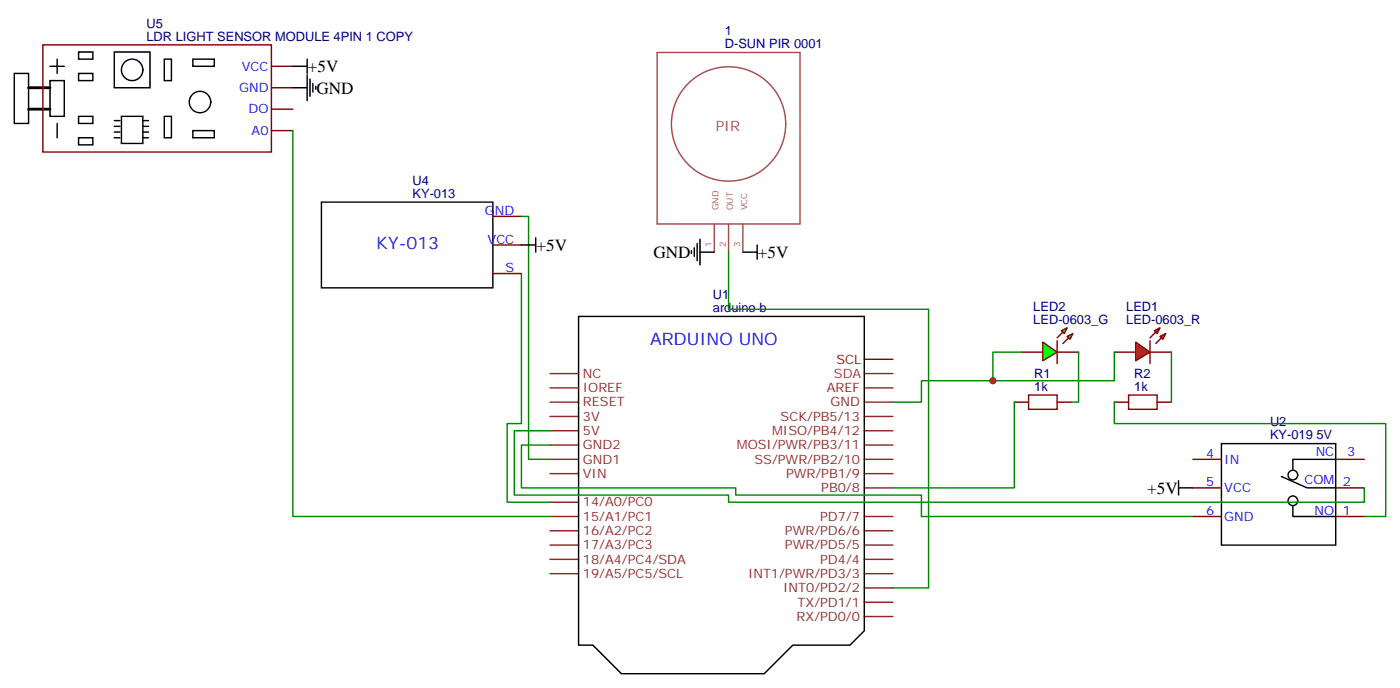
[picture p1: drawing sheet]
<svg xmlns="http://www.w3.org/2000/svg" width="346mm" height="170mm" viewBox="0 0 346 170" stroke-linecap="round" stroke-linejoin="round" font-family="sans-serif">
<g fill="none" stroke="#8c2424" stroke-width=".35">
<path d="M135.8 99.3h7.1M135.8 95.7h7.1M135.8 92.2h7.1M213.4 99.3h7.1M213.4 95.7h7.1M135.8 116.9h7.1M135.8 113.4h7.1M135.8 109.9h7.1M135.8 106.3h7.1M135.8 102.8h7.1M213.4 116.9h7.1M213.4 113.4h7.1"/>
<path d="M213.4 109.9h7.1M213.4 106.3h7.1M213.4 102.8h7.1M135.8 138.1h7.1M135.8 134.5h7.1M135.8 131h7.1M135.8 127.5h7.1M135.8 124h7.1M213.4 138.1h7.1M213.4 134.5h7.1M213.4 131h7.1M213.4 127.5h7.1"/>
<path d="M213.4 120.4h7.1M135.8 141.6h7.1M213.4 152.2h7.1M213.4 148.7h7.1M213.4 145.1h7.1M213.4 141.6h7.1"/>
</g>
<path d="M213.4 92.2h7.1" fill="none" stroke="#933" stroke-width=".35"/>
<path d="M213.4 88.7h7.1" fill="none" stroke="#900" stroke-width=".35"/>
<path d="M142.9 78.1h70.5v77.6l-3.5 3.5h-14.1l-7.1 7.1h-35.2l-7.1-7.1h-3.5z" fill="none" stroke="#000" stroke-width=".35"/>
<g fill="#f00" stroke="#870000" stroke-width=".35">
<path d="M280.5 84.5l3.5 2.4-3.5 2.1z"/>
<path d="M284 84.1v5.6z"/>
</g>
<g fill="#870000" stroke="#870000" stroke-width=".35">
<path d="M284 83.4l1.4-1.4z"/>
<path d="M285.4 84.8l1.4-1.4z"/>
</g>
<g fill="#f00" stroke="#870000" stroke-width=".35">
<path d="M285 81.6l1.5-.7-.7 1.4z"/>
<path d="M286.5 83l1.4-.7-.7 1.4z"/>
</g>
<path d="M252.2 86.9h5.3M261.1 86.9h5.2M275.2 86.9h5.3M284 86.9h5.3" fill="none" stroke="#870000" stroke-width=".35"/>
<g fill="#0f0" stroke="#870000" stroke-width=".35">
<path d="M263.5 83l1.4-.7-.7 1.4z"/>
<path d="M262.1 81.6l1.4-.7-.7 1.4z"/>
</g>
<g fill="#870000" stroke="#870000" stroke-width=".35">
<path d="M262.5 84.8l1.4-1.4z"/>
<path d="M261.1 83.4l1.4-1.4z"/>
</g>
<path d="M261.1 84.1v5.6z" fill="#f00" stroke="#870000" stroke-width=".35"/>
<path d="M257.5 84.5l3.6 2.4-3.6 2.1z" fill="#0f0" stroke="#870000" stroke-width=".35"/>
<g fill="none" stroke="#a64a4a" stroke-width=".35">
<path d="M162.3 13h35.3v42.3h-35.3zM176.4 55.3v6.9M179.9 55.3v6.9M183.4 55.3v6.9"/>
<circle cx="179.9" cy="30.6" r="14.1"/>
</g>
<path d="M254 97.5h7.1v3.5h-7.1zM278.7 97.5h7.1v3.5h-7.1z" fill="none" stroke="#a10000" stroke-width=".35"/>
<g fill="none" stroke="#870000" stroke-width=".35">
<path d="M10.6 11.1h56.4v26.4h-56.4zM67 16.4h5.3M67 32.2h5.3M67 27h5.3M67 21.7h5.3M121.7 53.4h7.1M121.7 67.5h7.1M121.7 60.5h7.1M250.5 99.3h3.5M261.1 99.3h3.5M275.2 99.3h3.5M285.8 99.3h3.5"/>
<path d="M294.6 113.4h7M329.8 113.4h7.1M294.6 127.5h7M294.6 120.4h7M329.8 127.5h7.1M329.8 120.4h7.1"/>
</g>
<path d="M72.3 32.2v95.3h63.5M128.8 53.4h1.7v60h5.3M128.8 67.5v37.1h-3.6v19.4h10.6M179.9 62.2v14.1h49.4v68.8h-8.8M250.5 99.3v21.1h-30M252.2 86.9h-7v7.1M266.3 86.9v12.4h-1.7M275.2 99.3v5.3h67v22.9h-5.3M275.2 86.9v7.1h-47.7v5.3h-7M289.3 86.9v12.4M135.8 106.3h-8.8v15.9h52.9v1.8h157v-3.6M135.8 109.9h-7v10.5h52.9v1.8h45.8v5.3h67.1" fill="none" stroke="#008700" stroke-width=".35"/>
<g fill="none" stroke="#000" stroke-width=".35">
<path d="M3.5 18.1h3.6v12.4h-3.6zM12.3 19.9h3.6v8.8h-3.6zM12.3 16.4h3.6M14.1 14.6v3.5M19.4 18.1h3.5v1.8h-3.5zM19.4 12.8h3.5v1.8h-3.5zM28.2 12.8h8.8v8.9h-8.8zM40.6 14.6h1.7v5.3h-1.7zM47.6 14.6h5.3v1.8h-5.3zM72.3 16.4h3.5M75.8 14.6v3.5M75.8 18.5v6.3"/>
<path d="M76.6 19.5v4.3M14.1 30.5v3.5M19.4 34h3.5v1.8h-3.5zM19.4 28.7h3.5v1.8h-3.5zM28.2 34h1.4M28.2 32.6h1.4M28.2 31.2h1.4M28.2 29.8h1.4M30 28.7h5.3v6.7h-5.3zM35.3 34h1.4M35.3 32.6h1.4M35.3 31.2h1.4"/>
<path d="M35.3 29.8h1.4M40.6 28.7h1.7v5.3h-1.7zM47.6 32.2h5.3v1.8h-5.3zM72.3 21.7h3.5M77.3 20.6v2.1M78 21.3v.7M79.4 49.9h42.3v21.1h-42.3zM132.3 58.7v3.5M172.9 59.1v6.3M128.8 60.5h3.5M170.7 61.9v.7M171.4 61.2v2.1"/>
<path d="M172.2 60.1v4.2M172.9 62.2h3.5M183.4 62.2h3.6M187 60.5v3.5M291 118.7v3.5M301.6 109.5h28.2v25h-28.2zM316.4 117.6l6.4 2.8h7M329.8 113.4h-10.5v2.5M291 120.4h3.6M319.3 125v2.5h10.5"/>
<circle cx="32.6" cy="17.3" r="2.65"/>
<circle cx="49.4" cy="25.2" r="2.65"/>
<circle cx="319.3" cy="117.3" r="1.19"/>
<circle cx="319.3" cy="123.6" r="1.19"/>
</g>
<path d="M7.1 27h5.2M7.1 21.7h5.2" fill="none" stroke="#000" stroke-width=".71"/>
<circle cx="245.2" cy="94" r=".88" fill="#c00"/>
<g font-size="4.2">
<text x="76" y="17.8">+5V</text>
<text x="78.1" y="23.1">GND</text>
<text x="132.5" y="61.9">+5V</text>
<text x="161.4" y="63.7">GND</text>
<text x="187.1" y="63.6">+5V</text>
<text x="283.3" y="121.9">+5V</text>
</g>
<g font-size="4.2" fill="#00f">
<text x="92.9" y="61.5">KY-013</text>
<text x="160.5" y="85.2">ARDUINO UNO</text>
</g>
<text font-size="3.5" fill="#a54b4b" x="176.7" y="32.4">PIR</text>
<g font-size="3.2" fill="#000080">
<text x="36.2" y="10">LDR LIGHT SENSOR MODULE 4PIN 1 COPY</text>
<text x="36.2" y="6.8">U5</text>
<text x="179" y="11.9">D-SUN PIR 0001</text>
<text x="179" y="8.7">1</text>
<text x="101.9" y="45.6">U4</text>
<text x="101.9" y="48.8">KY-013</text>
<text x="176" y="77">arduino b</text>
<text x="176" y="73.8">U1</text>
<text x="255.2" y="76.6">LED2</text>
<text x="278.1" y="76.6">LED1</text>
<text x="255.2" y="79.9">LED-0603_G</text>
<text x="278.1" y="79.9">LED-0603_R</text>
<text x="255.4" y="93.2">R1</text>
<text x="280.1" y="93.2">R2</text>
<text x="255.4" y="96.4">1k</text>
<text x="280.1" y="96.4">1k</text>
<text x="313.6" y="105.3">U2</text>
<text x="313.6" y="108.4">KY-019 5V</text>
</g>
<g font-size="3.2" fill="#00f">
<text x="59.7" y="17.4">VCC</text>
<text x="59" y="22.7">GND</text>
<text x="61.4" y="28">DO</text>
<text x="62.1" y="33.3">A0</text>
<text x="119.7" y="53.1">GND</text>
<text x="120.4" y="60.1">VCC</text>
<text x="124.8" y="67.2">S</text>
<text x="297.8" y="113">4</text>
<text x="324.9" y="112.7">NC</text>
<text x="332.7" y="112.7">3</text>
<text x="302.3" y="114.4">IN</text>
<text x="322.1" y="119.4">COM</text>
<text x="297.8" y="120.1">5</text>
<text x="302.3" y="121.5">VCC</text>
<text x="331.6" y="120.1">2</text>
<text x="297.8" y="127.1">6</text>
<text x="302.3" y="128.6">GND</text>
<text x="324.6" y="127.1">NO</text>
<text x="331.6" y="127.1">1</text>
</g>
<text font-size="3.2" fill="#900" x="206.6" y="89.7">SCL</text>
<g font-size="3.2" fill="#8d2323">
<text x="143.9" y="93.3">NC</text>
<text x="143.9" y="100.3">RESET</text>
<text x="143.9" y="96.8">IOREF</text>
<text x="204.2" y="96.8">AREF</text>
<text x="205.1" y="100.3">GND</text>
<text x="143.9" y="107.4">5V</text>
<text x="143.9" y="103.9">3V</text>
<text x="190.7" y="107.4">MISO/PB4/12</text>
<text x="192.8" y="103.9">SCK/PB5/13</text>
<text x="143.9" y="110.9">GND2</text>
<text x="182" y="110.9">MOSI/PWR/PB3/11</text>
<text x="143.9" y="118">VIN</text>
<text x="143.9" y="114.4">GND1</text>
<text x="186.3" y="114.4">SS/PWR/PB2/10</text>
<text x="194.1" y="118">PWR/PB1/9</text>
<text x="143.9" y="125">14/A0/PC0</text>
<text x="202.8" y="121.5">PB0/8</text>
<text x="143.9" y="128.6">15/A1/PC1</text>
<text x="202.5" y="128.6">PD7/7</text>
<text x="143.9" y="135.6">17/A3/PC3</text>
<text x="143.9" y="132.1">16/A2/PC2</text>
<text x="193.8" y="135.6">PWR/PD5/5</text>
<text x="193.8" y="132.1">PWR/PD6/6</text>
<text x="143.9" y="142.7">19/A5/PC5/SCL</text>
<text x="143.9" y="139.1">18/A4/PC4/SDA</text>
<text x="184.7" y="142.7">INT1/PWR/PD3/3</text>
<text x="202.5" y="139.1">PD4/4</text>
<text x="193.4" y="146.2">INT0/PD2/2</text>
<text x="197" y="149.7">TX/PD1/1</text>
<text x="196.7" y="153.2">RX/PD0/0</text>
</g>
<text font-size="3.2" fill="#933" x="205.9" y="93.3">SDA</text>
<g font-size="2.1" fill="#a54b4b">
<text x="177.4" y="51.9" transform="rotate(-90 177.4 51.9)">GND</text>
<text x="181" y="51.9" transform="rotate(-90 181 51.9)">OUT</text>
<text x="184.5" y="51.9" transform="rotate(-90 184.5 51.9)">VCC</text>
<text x="175.7" y="60.9" transform="rotate(-90 175.7 60.9)">1</text>
<text x="179.2" y="60.9" transform="rotate(-90 179.2 60.9)">2</text>
<text x="182.7" y="60.9" transform="rotate(-90 182.7 60.9)">3</text>
</g>
</svg>
